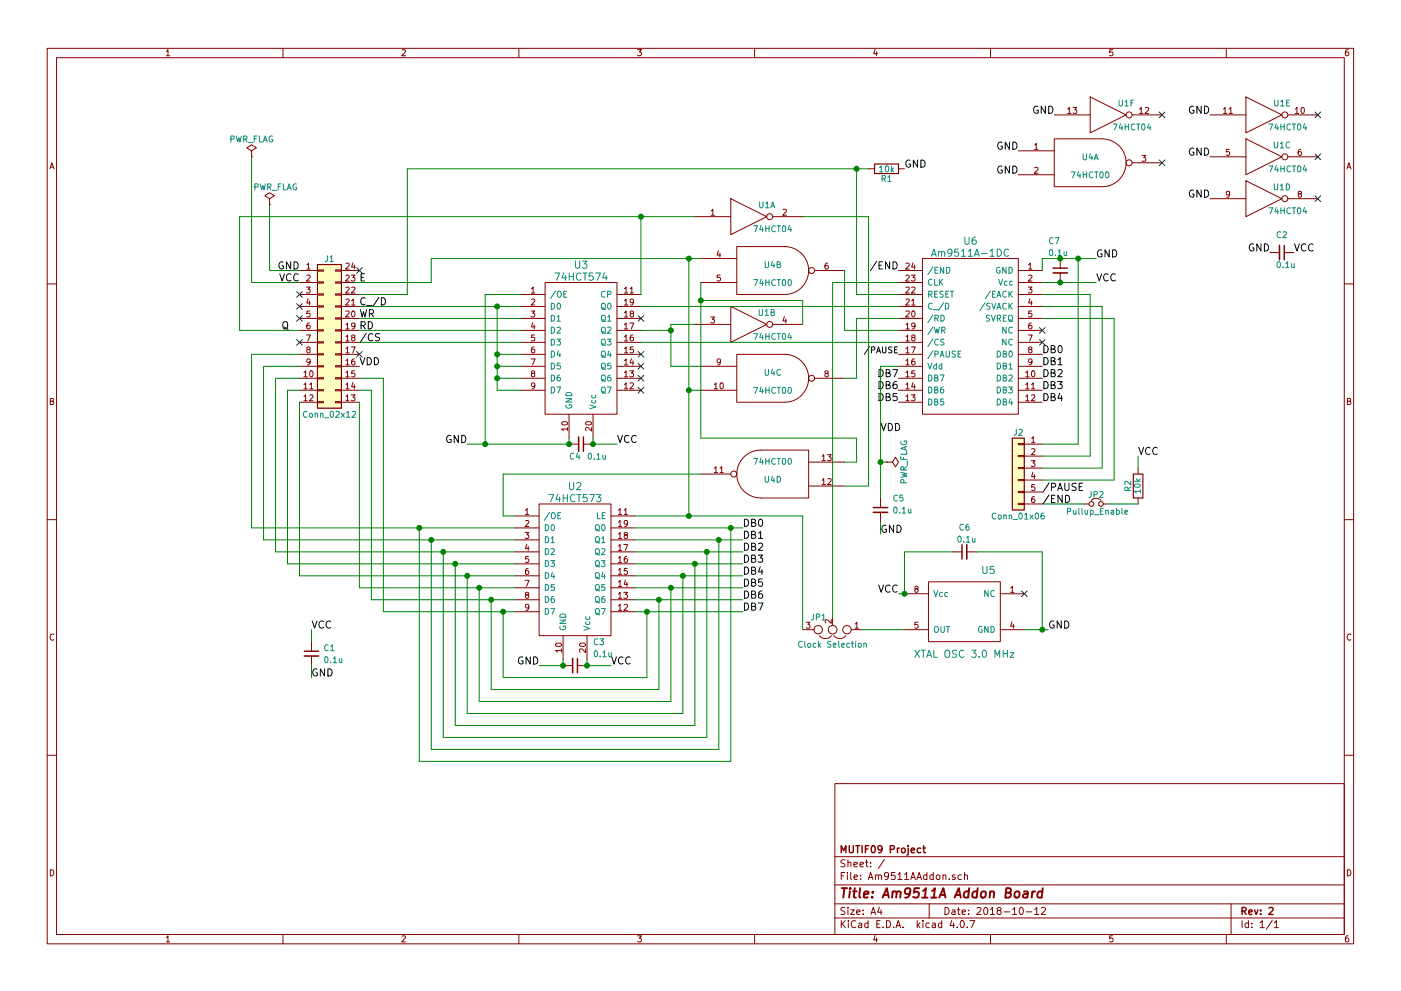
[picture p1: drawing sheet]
EESchema Schematic File Version 2
LIBS:sbclib
LIBS:GPIOExpansion
LIBS:power
LIBS:device
LIBS:switches
LIBS:relays
LIBS:motors
LIBS:transistors
LIBS:conn
LIBS:linear
LIBS:regul
LIBS:74xx
LIBS:cmos4000
LIBS:adc-dac
LIBS:memory
LIBS:xilinx
LIBS:microcontrollers
LIBS:dsp
LIBS:microchip
LIBS:analog_switches
LIBS:motorola
LIBS:texas
LIBS:intel
LIBS:audio
LIBS:interface
LIBS:digital-audio
LIBS:philips
LIBS:display
LIBS:cypress
LIBS:siliconi
LIBS:opto
LIBS:atmel
LIBS:contrib
LIBS:valves
LIBS:Am9511AAddon-cache
EELAYER 25 0
EELAYER END
$Descr A4 11693 8268
encoding utf-8
Sheet 1 1
Title "Am9511A Addon Board"
Date "2018-10-12"
Rev "2"
Comp "MUTIF09 Project"
Comment1 ""
Comment2 ""
Comment3 ""
Comment4 ""
$EndDescr
$Comp
L Conn_02x12_Counter_Clockwise J1
U 1 1
P 2700 2750
F 0 "J1" H 2750 3350 50  0000 C CNN
F 1 "Conn_02x12" H 2750 2050 50  0000 C CNN
F 2 "Housings_DIP:DIP-24_W15.24mm" H 2700 2750 50  0001 C CNN
F 3 "" H 2700 2750 50  0001 C CNN
	1    2700 2750
	1    0    0    -1  
$EndComp
$Comp
L 74HCT574 U3
U 1 1
P 4850 2350
F 0 "U3" H 4850 2500 60  0000 C CNN
F 1 "74HCT574" H 4850 2400 60  0000 C CNN
F 2 "Housings_DIP:DIP-20_W7.62mm" H 4850 2350 60  0001 C CNN
F 3 "" H 4850 2350 60  0001 C CNN
	1    4850 2350
	1    0    0    -1  
$EndComp
$Comp
L 74HCT00 U4
U 2 1
P 6450 2250
F 0 "U4" H 6450 2300 50  0000 C CNN
F 1 "74HCT00" H 6450 2150 50  0000 C CNN
F 2 "Housings_DIP:DIP-14_W7.62mm" H 6450 2250 50  0001 C CNN
F 3 "" H 6450 2250 50  0001 C CNN
	2    6450 2250
	1    0    0    -1  
$EndComp
$Comp
L 74HCT00 U4
U 3 1
P 6450 3150
F 0 "U4" H 6450 3200 50  0000 C CNN
F 1 "74HCT00" H 6450 3050 50  0000 C CNN
F 2 "Housings_DIP:DIP-14_W7.62mm" H 6450 3150 50  0001 C CNN
F 3 "" H 6450 3150 50  0001 C CNN
	3    6450 3150
	1    0    0    -1  
$EndComp
$Comp
L 74HCT00 U4
U 4 1
P 6450 3950
F 0 "U4" H 6450 4000 50  0000 C CNN
F 1 "74HCT00" H 6450 3850 50  0000 C CNN
F 2 "Housings_DIP:DIP-14_W7.62mm" H 6450 3950 50  0001 C CNN
F 3 "" H 6450 3950 50  0001 C CNN
	4    6450 3950
	-1   0    0    1   
$EndComp
$Comp
L 74HCT00 U4
U 1 1
P 9100 1350
F 0 "U4" H 9100 1400 50  0000 C CNN
F 1 "74HCT00" H 9100 1250 50  0000 C CNN
F 2 "Housings_DIP:DIP-14_W7.62mm" H 9100 1350 50  0001 C CNN
F 3 "" H 9100 1350 50  0001 C CNN
	1    9100 1350
	1    0    0    -1  
$EndComp
$Comp
L Am9511 U6
U 1 1
P 8100 2800
F 0 "U6" H 8100 3600 60  0000 C CNN
F 1 "Am9511A-1DC" H 8100 3500 60  0000 C CNN
F 2 "Housings_DIP:DIP-24_W15.24mm" H 8100 2350 60  0001 C CNN
F 3 "" H 8100 2350 60  0001 C CNN
	1    8100 2800
	-1   0    0    -1  
$EndComp
Text Label 2350 2750 0    60   ~ 0
Q
Text Label 2500 2250 2    60   ~ 0
GND
Text Label 2500 2350 2    60   ~ 0
VCC
NoConn ~ 2500 2450
NoConn ~ 2500 2550
NoConn ~ 2500 2650
NoConn ~ 2500 2850
Text Label 3000 3050 0    60   ~ 0
VDD
Text Label 3000 2850 0    60   ~ 0
/CS
Text Label 3000 2750 0    60   ~ 0
RD
Text Label 3000 2650 0    60   ~ 0
WR
Text Label 3000 2550 0    60   ~ 0
C_/D
Text Label 3000 2350 0    60   ~ 0
E
$Comp
L C_Small C2
U 1 1
P 10700 2100
F 0 "C2" V 10550 2050 50  0000 L CNN
F 1 "0.1u" V 10800 2050 50  0000 L CNN
F 2 "Capacitors_THT:C_Disc_D5.0mm_W2.5mm_P5.00mm" H 10700 2100 50  0001 C CNN
F 3 "" H 10700 2100 50  0001 C CNN
	1    10700 2100
	0    1    1    0   
$EndComp
Text Label 3900 3700 2    60   ~ 0
GND
NoConn ~ 5350 2950
NoConn ~ 5350 3050
NoConn ~ 5350 3150
NoConn ~ 5350 3250
$Comp
L 74HCT573 U2
U 1 1
P 4800 4200
F 0 "U2" H 4800 4350 60  0000 C CNN
F 1 "74HCT573" H 4800 4250 60  0000 C CNN
F 2 "Housings_DIP:DIP-20_W7.62mm" H 4800 4200 60  0001 C CNN
F 3 "" H 4800 4200 60  0001 C CNN
	1    4800 4200
	1    0    0    -1  
$EndComp
Text Label 5150 3700 0    60   ~ 0
VCC
Text Label 5100 5550 0    60   ~ 0
VCC
Text Label 4500 5550 2    60   ~ 0
GND
Text Label 7500 2250 2    60   ~ 0
/END
Text Label 9150 2150 0    60   ~ 0
GND
Text Label 9150 2350 0    60   ~ 0
VCC
NoConn ~ 8700 2750
NoConn ~ 8700 2850
Text Label 6200 4400 0    60   ~ 0
DB0
Text Label 6200 4500 0    60   ~ 0
DB1
Text Label 6200 4600 0    60   ~ 0
DB2
Text Label 6200 4700 0    60   ~ 0
DB3
Text Label 6200 4800 0    60   ~ 0
DB4
Text Label 6200 4900 0    60   ~ 0
DB5
Text Label 6200 5000 0    60   ~ 0
DB6
Text Label 6200 5100 0    60   ~ 0
DB7
Text Label 7500 3150 2    60   ~ 0
DB7
Text Label 7500 3250 2    60   ~ 0
DB6
Text Label 7500 3350 2    60   ~ 0
DB5
Text Label 8700 2950 0    60   ~ 0
DB0
Text Label 8700 3050 0    60   ~ 0
DB1
Text Label 8700 3150 0    60   ~ 0
DB2
Text Label 8700 3250 0    60   ~ 0
DB3
Text Label 8700 3350 0    60   ~ 0
DB4
$Comp
L C_Small C5
U 1 1
P 7350 4250
F 0 "C5" H 7450 4350 50  0000 L CNN
F 1 "0.1u" H 7450 4250 50  0000 L CNN
F 2 "Capacitors_THT:C_Disc_D5.0mm_W2.5mm_P5.00mm" H 7350 4250 50  0001 C CNN
F 3 "" H 7350 4250 50  0001 C CNN
	1    7350 4250
	1    0    0    -1  
$EndComp
$Comp
L C_Small C7
U 1 1
P 8850 2250
F 0 "C7" H 8750 2500 50  0000 L CNN
F 1 "0.1u" H 8750 2400 50  0000 L CNN
F 2 "Capacitors_THT:C_Disc_D5.0mm_W2.5mm_P5.00mm" H 8850 2250 50  0001 C CNN
F 3 "" H 8850 2250 50  0001 C CNN
	1    8850 2250
	1    0    0    -1  
$EndComp
Text Label 7350 3600 0    60   ~ 0
VDD
Text Label 7350 4450 0    60   ~ 0
GND
$Comp
L C_Small C4
U 1 1
P 4850 3700
F 0 "C4" V 4950 3600 50  0000 L CNN
F 1 "0.1u" V 4950 3750 50  0000 L CNN
F 2 "Capacitors_THT:C_Disc_D5.0mm_W2.5mm_P5.00mm" H 4850 3700 50  0001 C CNN
F 3 "" H 4850 3700 50  0001 C CNN
	1    4850 3700
	0    1    1    0   
$EndComp
$Comp
L C_Small C3
U 1 1
P 4800 5550
F 0 "C3" V 4600 5700 50  0000 L CNN
F 1 "0.1u" V 4700 5700 50  0000 L CNN
F 2 "Capacitors_THT:C_Disc_D5.0mm_W2.5mm_P5.00mm" H 4800 5550 50  0001 C CNN
F 3 "" H 4800 5550 50  0001 C CNN
	1    4800 5550
	0    1    1    0   
$EndComp
$Comp
L C_Small C1
U 1 1
P 2600 5450
F 0 "C1" H 2700 5500 50  0000 L CNN
F 1 "0.1u" H 2700 5400 50  0000 L CNN
F 2 "Capacitors_THT:C_Disc_D5.0mm_W2.5mm_P5.00mm" H 2600 5450 50  0001 C CNN
F 3 "" H 2600 5450 50  0001 C CNN
	1    2600 5450
	1    0    0    -1  
$EndComp
Text Label 2600 5250 0    60   ~ 0
VCC
Text Label 2600 5650 0    60   ~ 0
GND
$Comp
L Xtal_Osc U5
U 1 1
P 8050 5100
F 0 "U5" H 7850 5450 60  0000 C CNN
F 1 "XTAL OSC 3.0 MHz" H 8050 4750 60  0000 C CNN
F 2 "Housings_DIP:DIP-8_W7.62mm" H 8050 4650 60  0001 C CNN
F 3 "" H 8050 4650 60  0001 C CNN
	1    8050 5100
	-1   0    0    -1  
$EndComp
$Comp
L C_Small C6
U 1 1
P 8050 4600
F 0 "C6" V 8250 4550 50  0000 L CNN
F 1 "0.1u" V 8150 4500 50  0000 L CNN
F 2 "Capacitors_THT:C_Disc_D5.0mm_W2.5mm_P5.00mm" H 8050 4600 50  0001 C CNN
F 3 "" H 8050 4600 50  0001 C CNN
	1    8050 4600
	0    -1   -1   0   
$EndComp
$Comp
L Jumper_NC_Dual JP1
U 1 1
P 6950 5250
F 0 "JP1" H 7000 5150 50  0000 L CNN
F 1 "Clock Selection" H 6950 5350 50  0000 C BNN
F 2 "Pin_Headers:Pin_Header_Straight_1x03_Pitch2.54mm" H 6950 5250 50  0001 C CNN
F 3 "" H 6950 5250 50  0001 C CNN
	1    6950 5250
	-1   0    0    1   
$EndComp
NoConn ~ 8550 4950
Text Label 7500 4950 2    60   ~ 0
VCC
Text Label 8750 5250 0    60   ~ 0
GND
$Comp
L PWR_FLAG #FLG01
U 1 1
P 2100 1300
F 0 "#FLG01" H 2100 1375 50  0001 C CNN
F 1 "PWR_FLAG" H 2100 1450 50  0000 C CNN
F 2 "" H 2100 1300 50  0001 C CNN
F 3 "" H 2100 1300 50  0001 C CNN
	1    2100 1300
	1    0    0    -1  
$EndComp
$Comp
L PWR_FLAG #FLG02
U 1 1
P 2250 1700
F 0 "#FLG02" H 2250 1775 50  0001 C CNN
F 1 "PWR_FLAG" H 2300 1850 50  0000 C CNN
F 2 "" H 2250 1700 50  0001 C CNN
F 3 "" H 2250 1700 50  0001 C CNN
	1    2250 1700
	1    0    0    -1  
$EndComp
$Comp
L PWR_FLAG #FLG03
U 1 1
P 7400 3850
F 0 "#FLG03" H 7400 3925 50  0001 C CNN
F 1 "PWR_FLAG" H 7400 4000 50  0000 C CNN
F 2 "" H 7400 3850 50  0001 C CNN
F 3 "" H 7400 3850 50  0001 C CNN
	1    7400 3850
	0    1    1    0   
$EndComp
$Comp
L 74HC04 U1
U 2 1
P 6250 2700
F 0 "U1" H 6400 2800 50  0000 C CNN
F 1 "74HCT04" H 6450 2600 50  0000 C CNN
F 2 "Housings_DIP:DIP-14_W7.62mm" H 6250 2700 50  0001 C CNN
F 3 "" H 6250 2700 50  0001 C CNN
	2    6250 2700
	1    0    0    -1  
$EndComp
$Comp
L 74HC04 U1
U 1 1
P 6250 1800
F 0 "U1" H 6400 1900 50  0000 C CNN
F 1 "74HCT04" H 6450 1700 50  0000 C CNN
F 2 "Housings_DIP:DIP-14_W7.62mm" H 6250 1800 50  0001 C CNN
F 3 "" H 6250 1800 50  0001 C CNN
	1    6250 1800
	1    0    0    -1  
$EndComp
$Comp
L 74HC04 U1
U 4 1
P 10550 1650
F 0 "U1" H 10700 1750 50  0000 C CNN
F 1 "74HCT04" H 10750 1550 50  0000 C CNN
F 2 "Housings_DIP:DIP-14_W7.62mm" H 10550 1650 50  0001 C CNN
F 3 "" H 10550 1650 50  0001 C CNN
	4    10550 1650
	1    0    0    -1  
$EndComp
$Comp
L 74HC04 U1
U 3 1
P 10550 1300
F 0 "U1" H 10700 1400 50  0000 C CNN
F 1 "74HCT04" H 10750 1200 50  0000 C CNN
F 2 "Housings_DIP:DIP-14_W7.62mm" H 10550 1300 50  0001 C CNN
F 3 "" H 10550 1300 50  0001 C CNN
	3    10550 1300
	1    0    0    -1  
$EndComp
NoConn ~ 5350 2650
Text Label 7500 2950 2    50   ~ 0
/PAUSE
Text Label 10100 1300 2    60   ~ 0
GND
Text Label 10100 1650 2    60   ~ 0
GND
Text Label 8500 1250 2    60   ~ 0
GND
NoConn ~ 9700 1350
NoConn ~ 11000 1300
NoConn ~ 11000 1650
Text Label 10800 2100 0    60   ~ 0
VCC
Text Label 10600 2100 2    60   ~ 0
GND
Text Label 8500 1450 2    60   ~ 0
GND
$Comp
L Conn_01x06 J2
U 1 1
P 8500 3900
F 0 "J2" H 8500 4200 50  0000 C CNN
F 1 "Conn_01x06" H 8500 3500 50  0000 C CNN
F 2 "Pin_Headers:Pin_Header_Straight_1x06_Pitch2.54mm" H 8500 3900 50  0001 C CNN
F 3 "" H 8500 3900 50  0001 C CNN
	1    8500 3900
	-1   0    0    -1  
$EndComp
Wire Wire Line
	3000 2550 4350 2550
Wire Wire Line
	3000 2850 4350 2850
Wire Wire Line
	4050 2450 4350 2450
Wire Wire Line
	4150 3250 4350 3250
Wire Wire Line
	4150 2550 4150 3250
Connection ~ 4150 2550
Wire Wire Line
	4350 2950 4150 2950
Connection ~ 4150 2950
Wire Wire Line
	4350 3050 4150 3050
Connection ~ 4150 3050
Wire Wire Line
	4350 3150 4150 3150
Connection ~ 4150 3150
Wire Wire Line
	5350 1800 5350 2450
Wire Wire Line
	3600 2350 2950 2350
Wire Wire Line
	3600 2150 3600 2350
Wire Wire Line
	5750 2150 5750 4300
Wire Wire Line
	5750 3250 5850 3250
Wire Wire Line
	3600 2150 5850 2150
Connection ~ 5750 2150
Wire Wire Line
	5350 2750 5600 2750
Wire Wire Line
	5600 3050 5850 3050
Wire Wire Line
	5350 2550 7500 2550
Wire Wire Line
	5350 2850 7500 2850
Wire Wire Line
	3000 3350 3000 4900
Wire Wire Line
	3000 4900 4300 4900
Wire Wire Line
	3000 3250 3100 3250
Wire Wire Line
	3100 3250 3100 5000
Wire Wire Line
	3100 5000 4300 5000
Wire Wire Line
	3000 3150 3200 3150
Wire Wire Line
	3200 3150 3200 5100
Wire Wire Line
	3200 5100 4300 5100
Wire Wire Line
	2500 3350 2500 4800
Wire Wire Line
	2500 4800 4300 4800
Wire Wire Line
	4300 4700 2400 4700
Wire Wire Line
	2400 4700 2400 3250
Wire Wire Line
	2400 3250 2500 3250
Wire Wire Line
	4300 4600 2300 4600
Wire Wire Line
	2300 4600 2300 3150
Wire Wire Line
	2300 3150 2500 3150
Wire Wire Line
	4300 4500 2200 4500
Wire Wire Line
	2200 4500 2200 3050
Wire Wire Line
	2200 3050 2500 3050
Wire Wire Line
	4300 4400 2100 4400
Wire Wire Line
	2100 4400 2100 2950
Wire Wire Line
	2100 2950 2500 2950
Wire Wire Line
	3000 2750 4350 2750
Wire Wire Line
	3000 2650 4350 2650
Wire Wire Line
	7500 2650 7150 2650
Wire Wire Line
	7150 2650 7150 3150
Wire Wire Line
	7150 3150 7050 3150
Wire Wire Line
	7050 2250 7050 2750
Wire Wire Line
	7050 2750 7500 2750
Wire Wire Line
	5300 4300 6700 4300
Connection ~ 5750 3250
Connection ~ 5350 1800
Wire Wire Line
	7250 4050 7050 4050
Wire Wire Line
	7050 3850 7150 3850
Wire Wire Line
	7150 3850 7150 3650
Wire Wire Line
	4200 3950 5850 3950
Wire Wire Line
	4300 4300 4200 4300
Wire Wire Line
	4200 4300 4200 3950
Wire Wire Line
	5300 5000 6200 5000
Wire Wire Line
	4950 3650 4950 3700
Wire Wire Line
	4700 5550 4700 5500
Wire Wire Line
	4900 5550 4900 5500
Wire Wire Line
	4200 5100 4200 5650
Wire Wire Line
	4200 5650 5400 5650
Wire Wire Line
	5400 5650 5400 5100
Connection ~ 4200 5100
Wire Wire Line
	4100 5000 4100 5750
Wire Wire Line
	4100 5750 5500 5750
Wire Wire Line
	5500 5750 5500 5000
Connection ~ 4100 5000
Wire Wire Line
	4000 4900 4000 5850
Wire Wire Line
	4000 5850 5600 5850
Wire Wire Line
	5600 5850 5600 4900
Connection ~ 4000 4900
Wire Wire Line
	3900 4800 3900 5950
Wire Wire Line
	3900 5950 5700 5950
Wire Wire Line
	5700 5950 5700 4800
Connection ~ 3900 4800
Wire Wire Line
	3800 4700 3800 6050
Wire Wire Line
	3800 6050 5800 6050
Connection ~ 3800 4700
Wire Wire Line
	3700 4600 3700 6150
Wire Wire Line
	3700 6150 5900 6150
Connection ~ 3700 4600
Wire Wire Line
	3600 4500 3600 6250
Wire Wire Line
	3600 6250 6000 6250
Connection ~ 3600 4500
Wire Wire Line
	3500 4400 3500 6350
Wire Wire Line
	3500 6350 6100 6350
Connection ~ 3500 4400
Wire Wire Line
	5300 5100 6200 5100
Wire Wire Line
	5300 4900 6200 4900
Wire Wire Line
	5300 4800 6200 4800
Wire Wire Line
	5300 4700 6200 4700
Wire Wire Line
	5800 6050 5800 4700
Wire Wire Line
	5300 4600 6200 4600
Wire Wire Line
	5300 4500 6200 4500
Wire Wire Line
	6000 6250 6000 4500
Wire Wire Line
	5300 4400 6200 4400
Wire Wire Line
	6100 6350 6100 4400
Wire Wire Line
	7500 2350 6950 2350
Wire Wire Line
	7500 2450 7150 2450
Wire Wire Line
	7150 2450 7150 1400
Wire Wire Line
	5900 6150 5900 4600
Connection ~ 6100 4400
Connection ~ 6000 4500
Connection ~ 5900 4600
Connection ~ 5800 4700
Connection ~ 5700 4800
Connection ~ 5600 4900
Connection ~ 5500 5000
Connection ~ 5400 5100
Wire Wire Line
	7350 3050 7350 4150
Wire Wire Line
	7350 4350 7350 4450
Wire Wire Line
	8700 2350 9150 2350
Wire Wire Line
	8700 2250 8700 2150
Wire Wire Line
	8700 2150 9150 2150
Connection ~ 8850 2150
Connection ~ 8850 2350
Wire Wire Line
	4500 5550 4700 5550
Wire Wire Line
	4900 5550 5100 5550
Connection ~ 4700 5550
Connection ~ 4900 5550
Wire Wire Line
	4750 3700 4750 3650
Wire Wire Line
	3900 3700 4750 3700
Connection ~ 4050 3700
Wire Wire Line
	4950 3700 5150 3700
Wire Wire Line
	4050 2450 4050 3700
Connection ~ 4750 3700
Connection ~ 4950 3700
Wire Wire Line
	2100 2350 2500 2350
Wire Wire Line
	2100 1300 2100 2350
Wire Wire Line
	2500 2250 2250 2250
Wire Wire Line
	2250 2250 2250 1700
Wire Wire Line
	2600 5350 2600 5250
Wire Wire Line
	2600 5550 2600 5650
Wire Wire Line
	7550 4950 7550 4600
Wire Wire Line
	7550 4600 7950 4600
Wire Wire Line
	8150 4600 8700 4600
Wire Wire Line
	8700 4600 8700 5250
Wire Wire Line
	8550 5250 8750 5250
Wire Wire Line
	7500 4950 7550 4950
Connection ~ 8700 5250
Wire Wire Line
	7200 5250 7550 5250
Wire Wire Line
	6950 2350 6950 5150
Wire Wire Line
	6700 4300 6700 5250
Connection ~ 5750 4300
Connection ~ 7550 4950
Wire Wire Line
	7500 3050 7350 3050
Wire Wire Line
	7400 3850 7350 3850
Connection ~ 7350 3850
Wire Wire Line
	5600 2700 5600 3050
Wire Wire Line
	5600 2700 5800 2700
Connection ~ 5600 2750
Wire Wire Line
	5850 2350 5850 3650
Wire Wire Line
	5850 3650 7150 3650
Connection ~ 5850 2500
Wire Wire Line
	3400 1400 7250 1400
Wire Wire Line
	3400 1400 3400 2450
Wire Wire Line
	3400 2450 3000 2450
Wire Wire Line
	2000 1800 2000 2750
Wire Wire Line
	2000 2750 2500 2750
Wire Wire Line
	7250 4050 7250 1800
Wire Wire Line
	6700 2500 6700 2700
Wire Wire Line
	5850 2500 6700 2500
Wire Wire Line
	2000 1800 5800 1800
Wire Wire Line
	7250 1800 6700 1800
Wire Wire Line
	8700 3700 9000 3700
Wire Wire Line
	9000 3700 9000 2150
Connection ~ 9000 2150
Wire Wire Line
	8700 2450 9100 2450
Wire Wire Line
	9100 2450 9100 3800
Wire Wire Line
	9100 3800 8700 3800
Wire Wire Line
	8700 2550 9200 2550
Wire Wire Line
	9200 2550 9200 3900
Wire Wire Line
	9200 3900 8700 3900
Wire Wire Line
	8700 2650 9300 2650
Wire Wire Line
	9300 2650 9300 4000
Wire Wire Line
	9300 4000 8700 4000
Text Label 8700 4100 0    60   ~ 0
/PAUSE
$Comp
L R R2
U 1 1
P 9500 4050
F 0 "R2" V 9580 4050 50  0000 C CNN
F 1 "10k" V 9500 4050 50  0000 C CNN
F 2 "Resistors_THT:R_Axial_DIN0207_L6.3mm_D2.5mm_P10.16mm_Horizontal" V 9430 4050 50  0001 C CNN
F 3 "" H 9500 4050 50  0001 C CNN
	1    9500 4050
	-1   0    0    1   
$EndComp
$Comp
L Jumper_NC_Small JP2
U 1 1
P 9150 4200
F 0 "JP2" H 9150 4280 50  0000 C CNN
F 1 "Pullup_Enable" H 9160 4140 50  0000 C CNN
F 2 "Pin_Headers:Pin_Header_Straight_1x02_Pitch2.54mm" H 9150 4200 50  0001 C CNN
F 3 "" H 9150 4200 50  0001 C CNN
	1    9150 4200
	1    0    0    -1  
$EndComp
Wire Wire Line
	8700 4200 9050 4200
Wire Wire Line
	9250 4200 9500 4200
Wire Wire Line
	9500 3900 9500 3800
Text Label 9500 3800 0    60   ~ 0
VCC
Text Label 8700 4200 0    60   ~ 0
/END
NoConn ~ 3000 2250
NoConn ~ 3000 2950
$Comp
L R R1
U 1 1
P 7400 1400
F 0 "R1" V 7480 1400 50  0000 C CNN
F 1 "10k" V 7400 1400 50  0000 C CNN
F 2 "Resistors_THT:R_Axial_DIN0207_L6.3mm_D2.5mm_P10.16mm_Horizontal" V 7330 1400 50  0001 C CNN
F 3 "" H 7400 1400 50  0001 C CNN
	1    7400 1400
	0    1    1    0   
$EndComp
Connection ~ 7150 1400
Text Label 7550 1400 0    60   ~ 0
GND
$Comp
L 74HC04 U1
U 5 1
P 10550 950
F 0 "U1" H 10700 1050 50  0000 C CNN
F 1 "74HCT04" H 10750 850 50  0000 C CNN
F 2 "Housings_DIP:DIP-14_W7.62mm" H 10550 950 50  0001 C CNN
F 3 "" H 10550 950 50  0001 C CNN
	5    10550 950 
	1    0    0    -1  
$EndComp
$Comp
L 74HC04 U1
U 6 1
P 9250 950
F 0 "U1" H 9400 1050 50  0000 C CNN
F 1 "74HCT04" H 9450 850 50  0000 C CNN
F 2 "Housings_DIP:DIP-14_W7.62mm" H 9250 950 50  0001 C CNN
F 3 "" H 9250 950 50  0001 C CNN
	6    9250 950 
	1    0    0    -1  
$EndComp
NoConn ~ 9700 950 
NoConn ~ 11000 950 
Text Label 8800 950  2    60   ~ 0
GND
Text Label 10100 950  2    60   ~ 0
GND
$EndSCHEMATC
